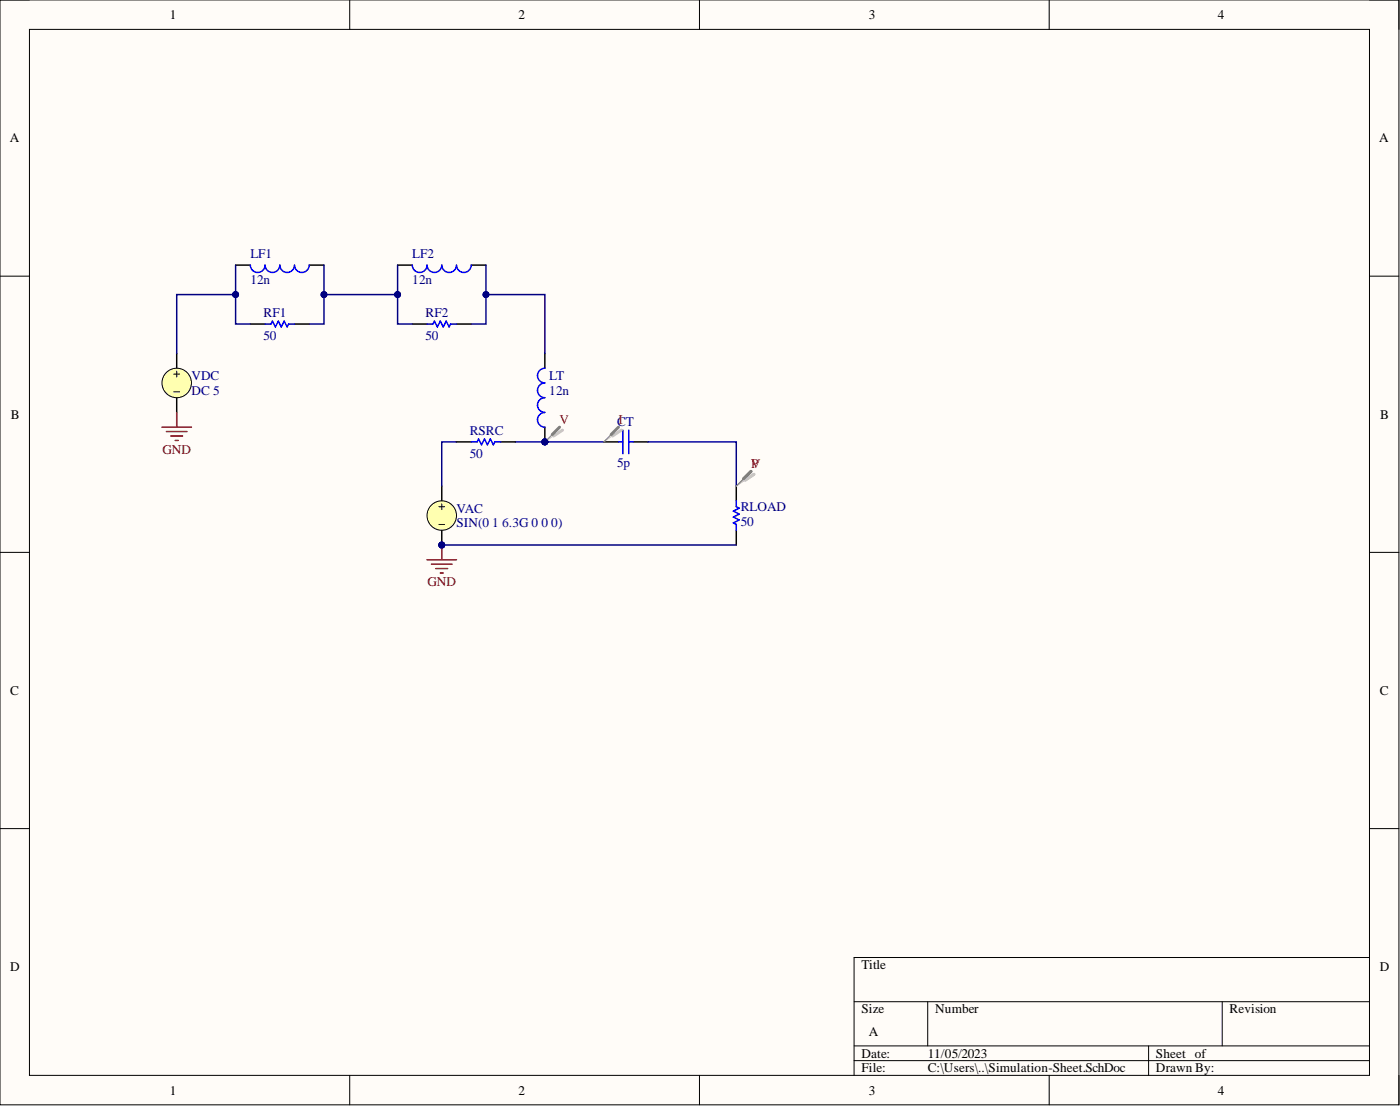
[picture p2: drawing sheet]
<svg xmlns="http://www.w3.org/2000/svg" width="241mm" height="190mm" viewBox="0 0 241 190" stroke-linecap="round" stroke-linejoin="round" font-family="sans-serif">
<path d="M0 0h241.1v190.3h-241.1z" fill-rule="evenodd" fill="#fffcf8"/>
<path d="M0 0h241.1v190.3h-241.1z" fill="none" stroke="#000" stroke-width=".17"/>
<path d="M5.1 5.1h230.9v180.1h-230.9z" fill-rule="evenodd" fill="#fffcf8"/>
<g fill="none" stroke="#000" stroke-width=".17">
<path d="M0 0h5.1M60.3 0v5.1M120.6 0v5.1M180.8 0v5.1M236 0h5.1v5.1M5.1 5.1h230.9v180.1h-230.9zM0 47.6h5.1M236 47.6h5.1M0 95.1h5.1M236 95.1h5.1M0 142.7h5.1M236 142.7h5.1"/>
<path d="M147.2 172.5h88.8M159.9 172.5v7.6M210.7 172.5v7.6M236 164.9h-88.8v20.3M60.3 185.2v5.1M120.6 185.2v5.1M147.2 180.1h88.8M147.2 182.7h88.8M180.8 185.2v5.1M198 180.1v5.1M241.1 185.2v5.1"/>
</g>
<path d="M30.5 60.9v2.5M30.5 68.5v2.5" fill="none" stroke="#000" stroke-width=".25"/>
<circle cx="30.5" cy="66" r="2.54" fill="#ffffb0"/>
<g fill="none" stroke="#000" stroke-width=".17">
<path d="M29.9 64.4h1.1M29.9 67.5h1.1M30.5 63.9v1"/>
<circle cx="30.5" cy="66" r="2.54"/>
</g>
<path d="M76.1 83.7v2.6" fill="none" stroke="#000" stroke-width=".25"/>
<circle cx="76.1" cy="88.8" r="2.54" fill="#ffffb0"/>
<g fill="none" stroke="#000" stroke-width=".17">
<path d="M75.6 87.3h1M76.1 86.8v1"/>
<circle cx="76.1" cy="88.8" r="2.54"/>
</g>
<path d="M27.9 73.6h5.1M28.7 74.3h3.5M29.4 75.1h2.1M30.2 75.9h.5M30.5 71v2.6M73.6 96.4h5.1M74.4 97.2h3.5M75.1 97.9h2.1M75.9 98.7h.5M76.1 93.9v2.5" fill="none" stroke="#800000" stroke-width=".25"/>
<path d="M40.6 45.7h2.5M43.1 55.8h2.6M50.8 55.8h2.5M53.3 45.7h2.5M78.7 76.1h2.5M86.3 76.1h2.5M93.9 60.9v2.5M104.1 76.1h2.5M109.1 76.1h2.6M126.9 83.7v2.6M126.9 91.3v2.6" fill="none" stroke="#000" stroke-width=".25"/>
<path d="M43.1 45.7a1.27 1.27 0 0 0 1.3 1.2 1.27 1.27 0 0 0 1.3-1.2 1.27 1.27 0 0 0 1.3 1.2 1.27 1.27 0 0 0 1.2-1.2 1.27 1.27 0 0 0 1.3 1.2 1.27 1.27 0 0 0 1.3-1.2 1.27 1.27 0 0 0 1.2 1.2 1.27 1.27 0 0 0 1.3-1.2M45.7 55.8h1l.3-.5 .5 1 .5-1 .5 1 .5-1 .5 1 .2-.5h1.1M81.2 76.1h1l.3-.5 .5 1 .5-1 .5 1 .5-1 .5 1 .3-.5h1M93.9 63.4a1.27 1.27 0 0 0-1.3 1.3 1.27 1.27 0 0 0 1.3 1.3 1.27 1.27 0 0 0-1.3 1.2 1.27 1.27 0 0 0 1.3 1.3 1.27 1.27 0 0 0-1.3 1.3 1.27 1.27 0 0 0 1.3 1.2 1.27 1.27 0 0 0-1.3 1.3M106.6 76.1h.8M107.4 74.1v4M108.4 74.1v4M108.4 76.1h.7M126.9 86.3v1l.5 .2-1 .5 1 .5-1 .6 1 .5-1 .5 .5 .2v1" fill="none" stroke="#00f" stroke-width=".25"/>
<path d="M40.6 45.7v10.1h2.5M78.7 76.1h-2.6v7.6M88.8 76.1h15.3M111.7 76.1h15.2v7.6M76.1 93.9h50.8" fill="none" stroke="#000080" stroke-width=".25"/>
<circle cx="40.6" cy="50.7" r=".51" fill="#000080"/>
<circle cx="40.6" cy="50.7" r=".51" fill="none" stroke="#000080" stroke-width=".17"/>
<path d="M68.5 45.7h2.6M71.1 55.8h2.5M78.7 55.8h2.5M81.2 45.7h2.6" fill="none" stroke="#000" stroke-width=".25"/>
<path d="M71.1 45.7a1.27 1.27 0 0 0 1.2 1.2 1.27 1.27 0 0 0 1.3-1.2 1.27 1.27 0 0 0 1.3 1.2 1.27 1.27 0 0 0 1.2-1.2 1.27 1.27 0 0 0 1.3 1.2 1.27 1.27 0 0 0 1.3-1.2 1.27 1.27 0 0 0 1.2 1.2 1.27 1.27 0 0 0 1.3-1.2M73.6 55.8h1l.3-.5 .5 1 .5-1 .5 1 .5-1 .5 1 .3-.5h1" fill="none" stroke="#00f" stroke-width=".25"/>
<path d="M83.8 45.7v10.1h-2.6" fill="none" stroke="#000080" stroke-width=".25"/>
<circle cx="83.8" cy="50.7" r=".51" fill="#000080"/>
<circle cx="83.8" cy="50.7" r=".51" fill="none" stroke="#000080" stroke-width=".17"/>
<path d="M55.8 50.7h12.7" fill="none" stroke="#000080" stroke-width=".25"/>
<circle cx="68.5" cy="50.7" r=".51" fill="#000080"/>
<circle cx="68.5" cy="50.7" r=".51" fill="none" stroke="#000080" stroke-width=".17"/>
<circle cx="55.8" cy="50.7" r=".51" fill="#000080"/>
<circle cx="55.8" cy="50.7" r=".51" fill="none" stroke="#000080" stroke-width=".17"/>
<path d="M55.8 45.7v10.1h-2.5" fill="none" stroke="#000080" stroke-width=".25"/>
<circle cx="55.8" cy="50.7" r=".51" fill="#000080"/>
<circle cx="55.8" cy="50.7" r=".51" fill="none" stroke="#000080" stroke-width=".17"/>
<path d="M68.5 45.7v10.1h2.6" fill="none" stroke="#000080" stroke-width=".25"/>
<circle cx="68.5" cy="50.7" r=".51" fill="#000080"/>
<circle cx="68.5" cy="50.7" r=".51" fill="none" stroke="#000080" stroke-width=".17"/>
<path d="M40.6 50.7h-10.1v10.2" fill="none" stroke="#000080" stroke-width=".25"/>
<circle cx="40.6" cy="50.7" r=".51" fill="#000080"/>
<circle cx="40.6" cy="50.7" r=".51" fill="none" stroke="#000080" stroke-width=".17"/>
<path d="M83.8 50.7h10.1v10.2" fill="none" stroke="#000080" stroke-width=".25"/>
<circle cx="83.8" cy="50.7" r=".51" fill="#000080"/>
<circle cx="83.8" cy="50.7" r=".51" fill="none" stroke="#000080" stroke-width=".17"/>
<path d="M95.7 74.8l-1.8 1.3M105.8 74.8l-1.7 1.3M128.7 82.5l-1.8 1.2" fill="none" stroke="#c5c3c0" stroke-width=".17"/>
<path d="M97 74.1l-1.6 1M107.1 74.1l-1.5 1M129.9 81.7l-1.5 1" fill="none" stroke="#c5c3c0" stroke-width=".51"/>
<path d="M95.4 74.6l-1.5 1.5M105.6 74.6l-1.5 1.5M128.4 82.2l-1.5 1.5" fill="none" stroke="#808080" stroke-width=".17"/>
<path d="M96.4 73.6l-1.2 1.2M106.6 73.6l-1.3 1.2M129.4 81.2l-1.2 1.3" fill="none" stroke="#808080" stroke-width=".51"/>
<g font-size="3.5" fill="#000080">
<text x="93.1" y="75.5">PILT01</text>
<text x="75.5" y="93.1">PIVAC02</text>
</g>
<g font-size="2.3">
<text x="29.3" y="3.3">1</text>
<text x="89.3" y="3.3">2</text>
<text x="149.7" y="3.3">3</text>
<text x="209.9" y="3.3">4</text>
<text x="1.7" y="24.5">A</text>
<text x="237.7" y="24.5">A</text>
<text x="1.9" y="72.1">B</text>
<text x="237.9" y="72.1">B</text>
<text x="1.8" y="119.7">C</text>
<text x="237.8" y="119.7">C</text>
<text x="1.8" y="167.3">D</text>
<text x="148.5" y="167">Title</text>
<text x="237.8" y="167.3">D</text>
<text x="148.5" y="174.6">Size</text>
<text x="149.7" y="178.4">A</text>
<text x="161.2" y="174.6">Number</text>
<text x="211.9" y="174.6">Revision</text>
<text x="148.5" y="182.2">Date:</text>
<text x="148.5" y="184.7">File:</text>
<text x="159.9" y="182.2">11/05/2023</text>
<text x="159.9" y="184.7">C:\Users\..\Simulation-Sheet.SchDoc</text>
<text x="199.2" y="182.2">Sheet of</text>
<text x="199.2" y="184.7">Drawn By:</text>
<text x="29.3" y="188.5">1</text>
<text x="89.3" y="188.5">2</text>
<text x="149.7" y="188.5">3</text>
<text x="209.9" y="188.5">4</text>
</g>
<g font-size="2.3" fill="#000080">
<text x="43.1" y="44.4">LF1</text>
<text x="71.1" y="44.4">LF2</text>
<text x="43.1" y="49">12n</text>
<text x="71.1" y="49">12n</text>
<text x="45.4" y="58.6">50</text>
<text x="45.4" y="54.5">RF1</text>
<text x="73.4" y="58.6">50</text>
<text x="73.4" y="54.5">RF2</text>
<text x="33" y="65.5">VDC</text>
<text x="94.7" y="65.5">LT</text>
<text x="33" y="68">DC 5</text>
<text x="94.7" y="68">12n</text>
<text x="81" y="74.8">RSRC</text>
<text x="106.3" y="73.3">CT</text>
<text x="81" y="78.9">50</text>
<text x="106.3" y="80.4">5p</text>
<text x="78.7" y="88.3">VAC</text>
<text x="127.7" y="88">RLOAD</text>
<text x="78.7" y="90.8">SIN(0</text>
<text x="84.9" y="90.8">1</text>
<text x="86.5" y="90.8">6.3G 0</text>
<text x="93.3" y="90.8">0</text>
<text x="95" y="90.8">0)</text>
<text x="127.7" y="90.6">50</text>
</g>
<g font-size="2.3" fill="#f00">
<text x="96.4" y="73.1">V</text>
<text x="106.6" y="73.1">I</text>
<text x="129.4" y="80.7">V</text>
<text x="129.4" y="80.7">P</text>
</g>
<g font-size="2.3" fill="#800000">
<text x="28" y="78.1">GND</text>
<text x="73.7" y="101">GND</text>
</g>
</svg>
